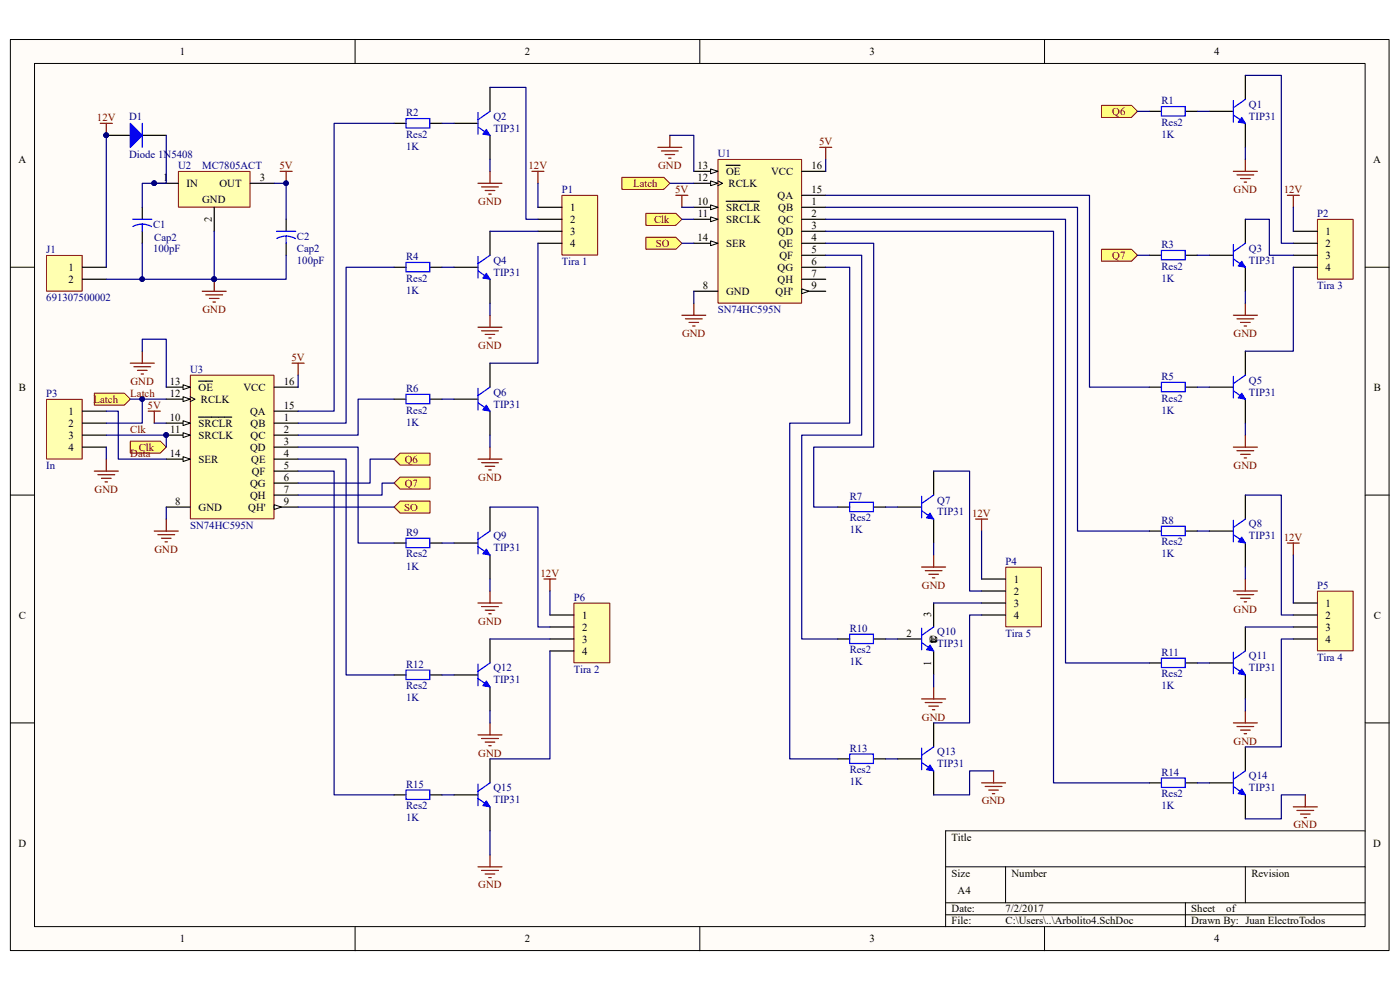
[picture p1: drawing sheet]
# Altium schematic sheet Arbolito.SchDoc
size A4

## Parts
C1  Cap2  value 100pF  [CAPR5-4X5]
C2  Cap2  value 100pF  [CAPR5-4X5]
D1  Diode 1N5408  [DO-201AD]
J1  691307500002  [691307500002]
P1  Tira 1  [HDR1X4]
P2  Tira 3  [HDR1X4]
P3  In  [HDR1X4]
P4  Tira 5  [HDR1X4]
P5  Tira 4  [HDR1X4]
P6  Tira 2  [HDR1X4]
Q1  TIP31  [TO-220-AB]
Q2  TIP31  [TO-220-AB]
Q3  TIP31  [TO-220-AB]
Q4  TIP31  [TO-220-AB]
Q5  TIP31  [TO-220-AB]
Q6  TIP31  [TO-220-AB]
Q7  TIP31  [TO-220-AB]
Q8  TIP31  [TO-220-AB]
Q9  TIP31  [TO-220-AB]
Q10  TIP31  [TO-220-AB]
Q11  TIP31  [TO-220-AB]
Q12  TIP31  [TO-220-AB]
Q13  TIP31  [TO-220-AB]
Q14  TIP31  [TO-220-AB]
Q15  TIP31  [TO-220-AB]
R1  Res2  value 1K  [AXIAL-0.4]
R2  Res2  value 1K  [AXIAL-0.4]
R3  Res2  value 1K  [AXIAL-0.4]
R4  Res2  value 1K  [AXIAL-0.4]
R5  Res2  value 1K  [AXIAL-0.4]
R6  Res2  value 1K  [AXIAL-0.4]
R7  Res2  value 1K  [AXIAL-0.4]
R8  Res2  value 1K  [AXIAL-0.4]
R9  Res2  value 1K  [AXIAL-0.4]
R10  Res2  value 1K  [AXIAL-0.4]
R11  Res2  value 1K  [AXIAL-0.4]
R12  Res2  value 1K  [AXIAL-0.4]
R13  Res2  value 1K  [AXIAL-0.4]
R14  Res2  value 1K  [AXIAL-0.4]
R15  Res2  value 1K  [AXIAL-0.4]
U1  SN74HC595N  [N016]
U2  MC7805ACT  [221A-04]
U3  SN74HC595N  [N016]

## Ports
Clk, Latch, Q6, Q6 (in), Q7, SO

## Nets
5V: C2.1 U1.10(~{SRCLR}) U1.16(VCC) U2.3(OUT) U3.10(~{SRCLR}) U3.16(VCC)
12V: D1.1(A) J1.1 P1.1 P2.1 P4.1 P5.1 P6.1
GND: C1.2 C2.2 J1.2 P3.4 Q1.1(E) Q2.1(E) Q3.1(E) Q4.1(E) Q5.1(E) Q6.1(E) Q7.1(E) Q8.1(E) Q9.1(E) Q10.1(E) Q11.1(E) Q12.1(E) Q13.1(E) Q14.1(E) Q15.1(E) U1.8(GND) U1.13(~{OE}) U2.2(GND) U3.8(GND) U3.13(~{OE})
Clk: P3.3 U1.11(SRCLK) U3.11(SRCLK) ; port Clk
Data: P3.1 U3.14(SER)
Latch: P3.2 U1.12(RCLK) U3.12(RCLK) ; port Latch
Q6: R1.1 U3.6(QG) ; port Q6
Q7: R3.1 U3.7(QH) ; port Q7
SO: U1.14(SER) U3.9(QH') ; port SO
NetC1_1: C1.1 D1.2(K) U2.1(IN)
NetP1_2: P1.2 Q2.3(C)
NetP1_3: P1.3 Q4.3(C)
NetP1_4: P1.4 Q6.3(C)
NetP2_2: P2.2 Q1.3(C)
NetP2_3: P2.3 Q3.3(C)
NetP2_4: P2.4 Q5.3(C)
NetP4_2: P4.2 Q7.3(C)
NetP4_3: P4.3 Q10.3(C)
NetP4_4: P4.4 Q13.3(C)
NetP5_2: P5.2 Q8.3(C)
NetP5_3: P5.3 Q11.3(C)
NetP5_4: P5.4 Q14.3(C)
NetP6_2: P6.2 Q9.3(C)
NetP6_3: P6.3 Q12.3(C)
NetP6_4: P6.4 Q15.3(C)
NetQ1_2: Q1.2(B) R1.2
NetQ2_2: Q2.2(B) R2.2
NetQ3_2: Q3.2(B) R3.2
NetQ4_2: Q4.2(B) R4.2
NetQ5_2: Q5.2(B) R5.2
NetQ6_2: Q6.2(B) R6.2
NetQ7_2: Q7.2(B) R7.2
NetQ8_2: Q8.2(B) R8.2
NetQ9_2: Q9.2(B) R9.2
NetQ10_2: Q10.2(B) R10.2
NetQ11_2: Q11.2(B) R11.2
NetQ12_2: Q12.2(B) R12.2
NetQ13_2: Q13.2(B) R13.2
NetQ14_2: Q14.2(B) R14.2
NetQ15_2: Q15.2(B) R15.2
NetR2_1: R2.1 U3.15(QA)
NetR4_1: R4.1 U3.1(QB)
NetR5_1: R5.1 U1.15(QA)
NetR6_1: R6.1 U3.2(QC)
NetR7_1: R7.1 U1.4(QE)
NetR8_1: R8.1 U1.1(QB)
NetR9_1: R9.1 U3.3(QD)
NetR10_1: R10.1 U1.5(QF)
NetR11_1: R11.1 U1.2(QC)
NetR12_1: R12.1 U3.4(QE)
NetR13_1: R13.1 U1.6(QG)
NetR14_1: R14.1 U1.3(QD)
NetR15_1: R15.1 U3.5(QF)

Not connected (* = marked no-connect by the designer): U1 7(QH) 9(QH')
